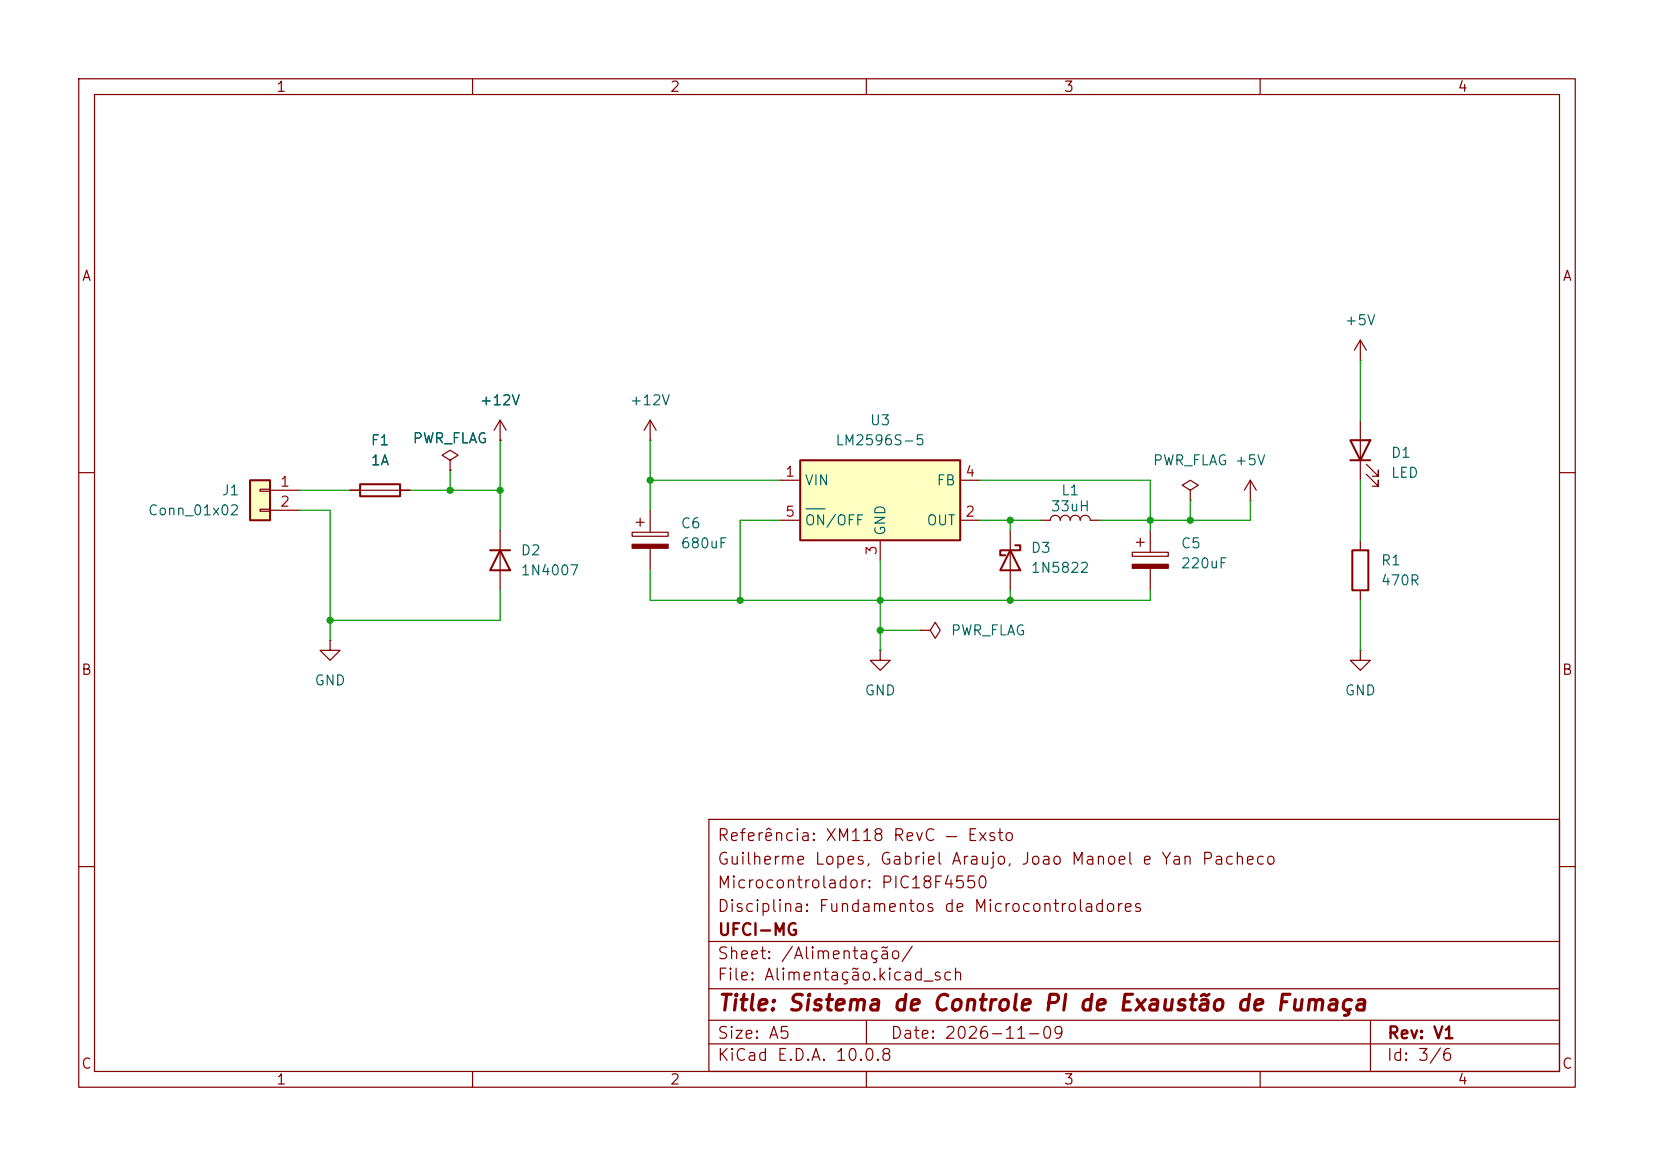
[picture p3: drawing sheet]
(kicad_sch
 (version 20260306)
 (generator "eeschema")
 (generator_version "10.0")
 (paper "A5")
 (title_block
  (title "Sistema de Controle PI de Exaustão de Fumaça")
  (date "2026-11-09")
  (rev "V1")
  (company "UFCI-MG")
  (comment 1 "Disciplina: Fundamentos de Microcontroladores")
  (comment 2 "Microcontrolador: PIC18F4550")
  (comment 3 "Guilherme Lopes, Gabriel Araujo, Joao Manoel e Yan Pacheco")
  (comment 4 "Referência: XM118 RevC — Exsto"))
 (lib_symbols
  (symbol "Connector_Generic:Conn_01x02"
   (pin_names
    (offset 1.016) (hide yes)) (exclude_from_sim no) (in_bom yes) (on_board yes)
   (in_pos_files yes)
   (duplicate_pin_numbers_are_jumpers no)
   (property "Reference" "J" (at 0 2.54 0) (show_name no) (do_not_autoplace no) (effects (font (size 1.27 1.27))))
   (property "Value" "Conn_01x02" (at 0 -5.08 0) (show_name no) (do_not_autoplace no) (effects (font (size 1.27 1.27))))
   (property "Footprint" "" (at 0 0 0) (show_name no) (do_not_autoplace no) (hide yes) (effects (font (size 1.27 1.27))))
   (property "Datasheet" "" (at 0 0 0) (show_name no) (do_not_autoplace no) (hide yes) (effects (font (size 1.27 1.27))))
   (property "Description" "Generic connector, single row, 01x02, script generated (kicad-library-utils/schlib/autogen/connector/)" (at 0 0 0) (show_name no) (do_not_autoplace no) (hide yes) (effects (font (size 1.27 1.27))))
   (symbol "Conn_01x02_1_1"
    (rectangle (start -1.27 1.27) (end 1.27 -3.81) (stroke (width 0.254) (type default)) (fill (type background)))
    (rectangle (start -1.27 0.127) (end 0 -0.127) (stroke (width 0.1524) (type default)) (fill (type none)))
    (rectangle (start -1.27 -2.413) (end 0 -2.667) (stroke (width 0.1524) (type default)) (fill (type none)))
    (pin passive line (at -5.08 0 0) (length 3.81) (name "Pin_1" (effects (font (size 1.27 1.27)))) (number "1" (effects (font (size 1.27 1.27)))))
    (pin passive line (at -5.08 -2.54 0) (length 3.81) (name "Pin_2" (effects (font (size 1.27 1.27)))) (number "2" (effects (font (size 1.27 1.27))))))
   (embedded_fonts no))
  (symbol "Device:C_Polarized"
   (pin_numbers (hide yes))
   (pin_names
    (offset 0.254)) (exclude_from_sim no) (in_bom yes) (on_board yes)
   (in_pos_files yes)
   (duplicate_pin_numbers_are_jumpers no)
   (property "Reference" "C" (at 0.635 2.54 0) (show_name no) (do_not_autoplace no) (effects (font (size 1.27 1.27)) (justify left)))
   (property "Value" "C_Polarized" (at 0.635 -2.54 0) (show_name no) (do_not_autoplace no) (effects (font (size 1.27 1.27)) (justify left)))
   (property "Footprint" "" (at 0.9652 -3.81 0) (show_name no) (do_not_autoplace no) (hide yes) (effects (font (size 1.27 1.27))))
   (property "Datasheet" "" (at 0 0 0) (show_name no) (do_not_autoplace no) (hide yes) (effects (font (size 1.27 1.27))))
   (property "Description" "Polarized capacitor" (at 0 0 0) (show_name no) (do_not_autoplace no) (hide yes) (effects (font (size 1.27 1.27))))
   (symbol "C_Polarized_0_1"
    (rectangle (start -2.286 0.508) (end 2.286 1.016) (stroke (width 0) (type default)) (fill (type none)))
    (polyline (pts (xy -1.778 2.286) (xy -0.762 2.286)) (stroke (width 0) (type default)) (fill (type none)))
    (polyline (pts (xy -1.27 2.794) (xy -1.27 1.778)) (stroke (width 0) (type default)) (fill (type none)))
    (rectangle (start 2.286 -0.508) (end -2.286 -1.016) (stroke (width 0) (type default)) (fill (type outline))))
   (symbol "C_Polarized_1_1"
    (pin passive line (at 0 3.81 270) (length 2.794) (name "" (effects (font (size 1.27 1.27)))) (number "1" (effects (font (size 1.27 1.27)))))
    (pin passive line (at 0 -3.81 90) (length 2.794) (name "" (effects (font (size 1.27 1.27)))) (number "2" (effects (font (size 1.27 1.27))))))
   (embedded_fonts no))
  (symbol "Device:Fuse"
   (pin_numbers (hide yes))
   (pin_names
    (offset 0)) (exclude_from_sim no) (in_bom yes) (on_board yes)
   (in_pos_files yes)
   (duplicate_pin_numbers_are_jumpers no)
   (property "Reference" "F" (at 2.032 0 90) (show_name no) (do_not_autoplace no) (effects (font (size 1.27 1.27))))
   (property "Value" "Fuse" (at -1.905 0 90) (show_name no) (do_not_autoplace no) (effects (font (size 1.27 1.27))))
   (property "Footprint" "" (at -1.778 0 90) (show_name no) (do_not_autoplace no) (hide yes) (effects (font (size 1.27 1.27))))
   (property "Datasheet" "" (at 0 0 0) (show_name no) (do_not_autoplace no) (hide yes) (effects (font (size 1.27 1.27))))
   (property "Description" "Fuse" (at 0 0 0) (show_name no) (do_not_autoplace no) (hide yes) (effects (font (size 1.27 1.27))))
   (symbol "Fuse_0_1"
    (rectangle (start -0.762 -2.54) (end 0.762 2.54) (stroke (width 0.254) (type default)) (fill (type none)))
    (polyline (pts (xy 0 2.54) (xy 0 -2.54)) (stroke (width 0) (type default)) (fill (type none))))
   (symbol "Fuse_1_1"
    (pin passive line (at 0 3.81 270) (length 1.27) (name "" (effects (font (size 1.27 1.27)))) (number "1" (effects (font (size 1.27 1.27)))))
    (pin passive line (at 0 -3.81 90) (length 1.27) (name "" (effects (font (size 1.27 1.27)))) (number "2" (effects (font (size 1.27 1.27))))))
   (embedded_fonts no))
  (symbol "Device:L"
   (pin_numbers (hide yes))
   (pin_names
    (offset 1.016) (hide yes)) (exclude_from_sim no) (in_bom yes) (on_board yes)
   (in_pos_files yes)
   (duplicate_pin_numbers_are_jumpers no)
   (property "Reference" "L" (at -1.27 0 90) (show_name no) (do_not_autoplace no) (effects (font (size 1.27 1.27))))
   (property "Value" "L" (at 1.905 0 90) (show_name no) (do_not_autoplace no) (effects (font (size 1.27 1.27))))
   (property "Footprint" "" (at 0 0 0) (show_name no) (do_not_autoplace no) (hide yes) (effects (font (size 1.27 1.27))))
   (property "Datasheet" "" (at 0 0 0) (show_name no) (do_not_autoplace no) (hide yes) (effects (font (size 1.27 1.27))))
   (property "Description" "Inductor" (at 0 0 0) (show_name no) (do_not_autoplace no) (hide yes) (effects (font (size 1.27 1.27))))
   (symbol "L_0_1"
    (arc (start 0 2.54) (mid 0.6323 1.905) (end 0 1.27) (stroke (width 0) (type default)) (fill (type none)))
    (arc (start 0 1.27) (mid 0.6323 0.635) (end 0 0) (stroke (width 0) (type default)) (fill (type none)))
    (arc (start 0 0) (mid 0.6323 -0.635) (end 0 -1.27) (stroke (width 0) (type default)) (fill (type none)))
    (arc (start 0 -1.27) (mid 0.6323 -1.905) (end 0 -2.54) (stroke (width 0) (type default)) (fill (type none))))
   (symbol "L_1_1"
    (pin passive line (at 0 3.81 270) (length 1.27) (name "1" (effects (font (size 1.27 1.27)))) (number "1" (effects (font (size 1.27 1.27)))))
    (pin passive line (at 0 -3.81 90) (length 1.27) (name "2" (effects (font (size 1.27 1.27)))) (number "2" (effects (font (size 1.27 1.27))))))
   (embedded_fonts no))
  (symbol "Device:LED"
   (pin_numbers (hide yes))
   (pin_names
    (offset 1.016) (hide yes)) (exclude_from_sim no) (in_bom yes) (on_board yes)
   (in_pos_files yes)
   (duplicate_pin_numbers_are_jumpers no)
   (property "Reference" "D" (at 0 2.54 0) (show_name no) (do_not_autoplace no) (effects (font (size 1.27 1.27))))
   (property "Value" "LED" (at 0 -2.54 0) (show_name no) (do_not_autoplace no) (effects (font (size 1.27 1.27))))
   (property "Footprint" "" (at 0 0 0) (show_name no) (do_not_autoplace no) (hide yes) (effects (font (size 1.27 1.27))))
   (property "Datasheet" "" (at 0 0 0) (show_name no) (do_not_autoplace no) (hide yes) (effects (font (size 1.27 1.27))))
   (property "Description" "Light emitting diode" (at 0 0 0) (show_name no) (do_not_autoplace no) (hide yes) (effects (font (size 1.27 1.27))))
   (property "Sim.Pins" "1=K 2=A" (at 0 0 0) (show_name no) (do_not_autoplace no) (hide yes) (effects (font (size 1.27 1.27))))
   (symbol "LED_0_1"
    (polyline (pts (xy -3.048 -0.762) (xy -4.572 -2.286) (xy -3.81 -2.286) (xy -4.572 -2.286) (xy -4.572 -1.524)) (stroke (width 0) (type default)) (fill (type none)))
    (polyline (pts (xy -1.778 -0.762) (xy -3.302 -2.286) (xy -2.54 -2.286) (xy -3.302 -2.286) (xy -3.302 -1.524)) (stroke (width 0) (type default)) (fill (type none)))
    (polyline (pts (xy -1.27 0) (xy 1.27 0)) (stroke (width 0) (type default)) (fill (type none)))
    (polyline (pts (xy -1.27 -1.27) (xy -1.27 1.27)) (stroke (width 0.254) (type default)) (fill (type none)))
    (polyline (pts (xy 1.27 -1.27) (xy 1.27 1.27) (xy -1.27 0) (xy 1.27 -1.27)) (stroke (width 0.254) (type default)) (fill (type none))))
   (symbol "LED_1_1"
    (pin passive line (at -3.81 0 0) (length 2.54) (name "K" (effects (font (size 1.27 1.27)))) (number "1" (effects (font (size 1.27 1.27)))))
    (pin passive line (at 3.81 0 180) (length 2.54) (name "A" (effects (font (size 1.27 1.27)))) (number "2" (effects (font (size 1.27 1.27))))))
   (embedded_fonts no))
  (symbol "Device:R"
   (pin_numbers (hide yes))
   (pin_names
    (offset 0)) (exclude_from_sim no) (in_bom yes) (on_board yes)
   (in_pos_files yes)
   (duplicate_pin_numbers_are_jumpers no)
   (property "Reference" "R" (at 2.032 0 90) (show_name no) (do_not_autoplace no) (effects (font (size 1.27 1.27))))
   (property "Value" "R" (at 0 0 90) (show_name no) (do_not_autoplace no) (effects (font (size 1.27 1.27))))
   (property "Footprint" "" (at -1.778 0 90) (show_name no) (do_not_autoplace no) (hide yes) (effects (font (size 1.27 1.27))))
   (property "Datasheet" "" (at 0 0 0) (show_name no) (do_not_autoplace no) (hide yes) (effects (font (size 1.27 1.27))))
   (property "Description" "Resistor" (at 0 0 0) (show_name no) (do_not_autoplace no) (hide yes) (effects (font (size 1.27 1.27))))
   (symbol "R_0_1"
    (rectangle (start -1.016 -2.54) (end 1.016 2.54) (stroke (width 0.254) (type default)) (fill (type none))))
   (symbol "R_1_1"
    (pin passive line (at 0 3.81 270) (length 1.27) (name "" (effects (font (size 1.27 1.27)))) (number "1" (effects (font (size 1.27 1.27)))))
    (pin passive line (at 0 -3.81 90) (length 1.27) (name "" (effects (font (size 1.27 1.27)))) (number "2" (effects (font (size 1.27 1.27))))))
   (embedded_fonts no))
  (symbol "Diode:1N4007"
   (pin_numbers (hide yes))
   (pin_names (hide yes)) (exclude_from_sim no) (in_bom yes) (on_board yes)
   (in_pos_files yes)
   (duplicate_pin_numbers_are_jumpers no)
   (property "Reference" "D" (at 0 2.54 0) (show_name no) (do_not_autoplace no) (effects (font (size 1.27 1.27))))
   (property "Value" "1N4007" (at 0 -2.54 0) (show_name no) (do_not_autoplace no) (effects (font (size 1.27 1.27))))
   (property "Footprint" "Diode_THT:D_DO-41_SOD81_P10.16mm_Horizontal" (at 0 -4.445 0) (show_name no) (do_not_autoplace no) (hide yes) (effects (font (size 1.27 1.27))))
   (property "Datasheet" "http://www.vishay.com/docs/88503/1n4001.pdf" (at 0 0 0) (show_name no) (do_not_autoplace no) (hide yes) (effects (font (size 1.27 1.27))))
   (property "Description" "1000V 1A General Purpose Rectifier Diode, DO-41" (at 0 0 0) (show_name no) (do_not_autoplace no) (hide yes) (effects (font (size 1.27 1.27))))
   (property "Sim.Device" "D" (at 0 0 0) (show_name no) (do_not_autoplace no) (hide yes) (effects (font (size 1.27 1.27))))
   (property "Sim.Pins" "1=K 2=A" (at 0 0 0) (show_name no) (do_not_autoplace no) (hide yes) (effects (font (size 1.27 1.27))))
   (symbol "1N4007_0_1"
    (polyline (pts (xy -1.27 1.27) (xy -1.27 -1.27)) (stroke (width 0.254) (type default)) (fill (type none)))
    (polyline (pts (xy 1.27 1.27) (xy 1.27 -1.27) (xy -1.27 0) (xy 1.27 1.27)) (stroke (width 0.254) (type default)) (fill (type none)))
    (polyline (pts (xy 1.27 0) (xy -1.27 0)) (stroke (width 0) (type default)) (fill (type none))))
   (symbol "1N4007_1_1"
    (pin passive line (at -3.81 0 0) (length 2.54) (name "K" (effects (font (size 1.27 1.27)))) (number "1" (effects (font (size 1.27 1.27)))))
    (pin passive line (at 3.81 0 180) (length 2.54) (name "A" (effects (font (size 1.27 1.27)))) (number "2" (effects (font (size 1.27 1.27))))))
   (embedded_fonts no))
  (symbol "Diode:1N5822"
   (pin_numbers (hide yes))
   (pin_names
    (offset 1.016) (hide yes)) (exclude_from_sim no) (in_bom yes) (on_board yes)
   (in_pos_files yes)
   (duplicate_pin_numbers_are_jumpers no)
   (property "Reference" "D" (at 0 2.54 0) (show_name no) (do_not_autoplace no) (effects (font (size 1.27 1.27))))
   (property "Value" "1N5822" (at 0 -2.54 0) (show_name no) (do_not_autoplace no) (effects (font (size 1.27 1.27))))
   (property "Footprint" "Diode_THT:D_DO-201AD_P15.24mm_Horizontal" (at 0 -4.445 0) (show_name no) (do_not_autoplace no) (hide yes) (effects (font (size 1.27 1.27))))
   (property "Datasheet" "http://www.vishay.com/docs/88526/1n5820.pdf" (at 0 0 0) (show_name no) (do_not_autoplace no) (hide yes) (effects (font (size 1.27 1.27))))
   (property "Description" "40V 3A Schottky Barrier Rectifier Diode, DO-201AD" (at 0 0 0) (show_name no) (do_not_autoplace no) (hide yes) (effects (font (size 1.27 1.27))))
   (symbol "1N5822_0_1"
    (polyline (pts (xy -1.905 0.635) (xy -1.905 1.27) (xy -1.27 1.27) (xy -1.27 -1.27) (xy -0.635 -1.27) (xy -0.635 -0.635)) (stroke (width 0.254) (type default)) (fill (type none)))
    (polyline (pts (xy 1.27 1.27) (xy 1.27 -1.27) (xy -1.27 0) (xy 1.27 1.27)) (stroke (width 0.254) (type default)) (fill (type none)))
    (polyline (pts (xy 1.27 0) (xy -1.27 0)) (stroke (width 0) (type default)) (fill (type none))))
   (symbol "1N5822_1_1"
    (pin passive line (at -3.81 0 0) (length 2.54) (name "K" (effects (font (size 1.27 1.27)))) (number "1" (effects (font (size 1.27 1.27)))))
    (pin passive line (at 3.81 0 180) (length 2.54) (name "A" (effects (font (size 1.27 1.27)))) (number "2" (effects (font (size 1.27 1.27))))))
   (embedded_fonts no))
  (symbol "Regulator_Switching:LM2596S-5" (exclude_from_sim no) (in_bom yes) (on_board yes)
   (in_pos_files yes)
   (duplicate_pin_numbers_are_jumpers no)
   (property "Reference" "U" (at -10.16 6.35 0) (show_name no) (do_not_autoplace no) (effects (font (size 1.27 1.27)) (justify left)))
   (property "Value" "LM2596S-5" (at 0 6.35 0) (show_name no) (do_not_autoplace no) (effects (font (size 1.27 1.27)) (justify left)))
   (property "Footprint" "Package_TO_SOT_SMD:TO-263-5_TabPin3" (at 1.27 -6.35 0) (show_name no) (do_not_autoplace no) (hide yes) (effects (font (size 1.27 1.27)
    (italic yes)) (justify left)))
   (property "Datasheet" "http://www.ti.com/lit/ds/symlink/lm2596.pdf" (at 0 0 0) (show_name no) (do_not_autoplace no) (hide yes) (effects (font (size 1.27 1.27))))
   (property "Description" "5V 3A Step-Down Voltage Regulator, TO-263" (at 0 0 0) (show_name no) (do_not_autoplace no) (hide yes) (effects (font (size 1.27 1.27))))
   (symbol "LM2596S-5_0_1"
    (rectangle (start -10.16 5.08) (end 10.16 -5.08) (stroke (width 0.254) (type default)) (fill (type background))))
   (symbol "LM2596S-5_1_1"
    (pin power_in line (at -12.7 2.54 0) (length 2.54) (name "VIN" (effects (font (size 1.27 1.27)))) (number "1" (effects (font (size 1.27 1.27)))))
    (pin output line (at 12.7 -2.54 180) (length 2.54) (name "OUT" (effects (font (size 1.27 1.27)))) (number "2" (effects (font (size 1.27 1.27)))))
    (pin power_in line (at 0 -7.62 90) (length 2.54) (name "GND" (effects (font (size 1.27 1.27)))) (number "3" (effects (font (size 1.27 1.27)))))
    (pin input line (at 12.7 2.54 180) (length 2.54) (name "FB" (effects (font (size 1.27 1.27)))) (number "4" (effects (font (size 1.27 1.27)))))
    (pin input line (at -12.7 -2.54 0) (length 2.54) (name "~{ON}/OFF" (effects (font (size 1.27 1.27)))) (number "5" (effects (font (size 1.27 1.27))))))
   (embedded_fonts no))
  (symbol "power:+12V"
   (power global)
   (pin_numbers (hide yes))
   (pin_names
    (offset 0) (hide yes)) (exclude_from_sim no) (in_bom yes) (on_board yes)
   (in_pos_files yes)
   (duplicate_pin_numbers_are_jumpers no)
   (property "Reference" "#PWR" (at 0 -3.81 0) (show_name no) (do_not_autoplace no) (hide yes) (effects (font (size 1.27 1.27))))
   (property "Value" "+12V" (at 0 3.556 0) (show_name no) (do_not_autoplace no) (effects (font (size 1.27 1.27))))
   (property "Footprint" "" (at 0 0 0) (show_name no) (do_not_autoplace no) (hide yes) (effects (font (size 1.27 1.27))))
   (property "Datasheet" "" (at 0 0 0) (show_name no) (do_not_autoplace no) (hide yes) (effects (font (size 1.27 1.27))))
   (property "Description" "Power symbol creates a global label with name \"+12V\"" (at 0 0 0) (show_name no) (do_not_autoplace no) (hide yes) (effects (font (size 1.27 1.27))))
   (symbol "+12V_0_1"
    (polyline (pts (xy -0.762 1.27) (xy 0 2.54)) (stroke (width 0) (type default)) (fill (type none)))
    (polyline (pts (xy 0 2.54) (xy 0.762 1.27)) (stroke (width 0) (type default)) (fill (type none)))
    (polyline (pts (xy 0 0) (xy 0 2.54)) (stroke (width 0) (type default)) (fill (type none))))
   (symbol "+12V_1_1"
    (pin power_in line (at 0 0 90) (length 0) (name "" (effects (font (size 1.27 1.27)))) (number "1" (effects (font (size 1.27 1.27))))))
   (embedded_fonts no))
  (symbol "power:+5V"
   (power global)
   (pin_numbers (hide yes))
   (pin_names
    (offset 0) (hide yes)) (exclude_from_sim no) (in_bom yes) (on_board yes)
   (in_pos_files yes)
   (duplicate_pin_numbers_are_jumpers no)
   (property "Reference" "#PWR" (at 0 -3.81 0) (show_name no) (do_not_autoplace no) (hide yes) (effects (font (size 1.27 1.27))))
   (property "Value" "+5V" (at 0 3.556 0) (show_name no) (do_not_autoplace no) (effects (font (size 1.27 1.27))))
   (property "Footprint" "" (at 0 0 0) (show_name no) (do_not_autoplace no) (hide yes) (effects (font (size 1.27 1.27))))
   (property "Datasheet" "" (at 0 0 0) (show_name no) (do_not_autoplace no) (hide yes) (effects (font (size 1.27 1.27))))
   (property "Description" "Power symbol creates a global label with name \"+5V\"" (at 0 0 0) (show_name no) (do_not_autoplace no) (hide yes) (effects (font (size 1.27 1.27))))
   (symbol "+5V_0_1"
    (polyline (pts (xy -0.762 1.27) (xy 0 2.54)) (stroke (width 0) (type default)) (fill (type none)))
    (polyline (pts (xy 0 2.54) (xy 0.762 1.27)) (stroke (width 0) (type default)) (fill (type none)))
    (polyline (pts (xy 0 0) (xy 0 2.54)) (stroke (width 0) (type default)) (fill (type none))))
   (symbol "+5V_1_1"
    (pin power_in line (at 0 0 90) (length 0) (name "" (effects (font (size 1.27 1.27)))) (number "1" (effects (font (size 1.27 1.27))))))
   (embedded_fonts no))
  (symbol "power:GND"
   (power global)
   (pin_numbers (hide yes))
   (pin_names
    (offset 0) (hide yes)) (exclude_from_sim no) (in_bom yes) (on_board yes)
   (in_pos_files yes)
   (duplicate_pin_numbers_are_jumpers no)
   (property "Reference" "#PWR" (at 0 -6.35 0) (show_name no) (do_not_autoplace no) (hide yes) (effects (font (size 1.27 1.27))))
   (property "Value" "GND" (at 0 -3.81 0) (show_name no) (do_not_autoplace no) (effects (font (size 1.27 1.27))))
   (property "Footprint" "" (at 0 0 0) (show_name no) (do_not_autoplace no) (hide yes) (effects (font (size 1.27 1.27))))
   (property "Datasheet" "" (at 0 0 0) (show_name no) (do_not_autoplace no) (hide yes) (effects (font (size 1.27 1.27))))
   (property "Description" "Power symbol creates a global label with name \"GND\" , ground" (at 0 0 0) (show_name no) (do_not_autoplace no) (hide yes) (effects (font (size 1.27 1.27))))
   (symbol "GND_0_1"
    (polyline (pts (xy 0 0) (xy 0 -1.27) (xy 1.27 -1.27) (xy 0 -2.54) (xy -1.27 -1.27) (xy 0 -1.27)) (stroke (width 0) (type default)) (fill (type none))))
   (symbol "GND_1_1"
    (pin power_in line (at 0 0 270) (length 0) (name "" (effects (font (size 1.27 1.27)))) (number "1" (effects (font (size 1.27 1.27))))))
   (embedded_fonts no))
  (symbol "power:PWR_FLAG"
   (power global)
   (pin_numbers (hide yes))
   (pin_names
    (offset 0) (hide yes)) (exclude_from_sim no) (in_bom yes) (on_board yes)
   (in_pos_files yes)
   (duplicate_pin_numbers_are_jumpers no)
   (property "Reference" "#FLG" (at 0 1.905 0) (show_name no) (do_not_autoplace no) (hide yes) (effects (font (size 1.27 1.27))))
   (property "Value" "PWR_FLAG" (at 0 3.81 0) (show_name no) (do_not_autoplace no) (effects (font (size 1.27 1.27))))
   (property "Footprint" "" (at 0 0 0) (show_name no) (do_not_autoplace no) (hide yes) (effects (font (size 1.27 1.27))))
   (property "Datasheet" "" (at 0 0 0) (show_name no) (do_not_autoplace no) (hide yes) (effects (font (size 1.27 1.27))))
   (property "Description" "Special symbol for telling ERC where power comes from" (at 0 0 0) (show_name no) (do_not_autoplace no) (hide yes) (effects (font (size 1.27 1.27))))
   (symbol "PWR_FLAG_0_0"
    (pin power_out line (at 0 0 90) (length 0) (name "" (effects (font (size 1.27 1.27)))) (number "1" (effects (font (size 1.27 1.27))))))
   (symbol "PWR_FLAG_0_1"
    (polyline (pts (xy 0 0) (xy 0 1.27) (xy -1.016 1.905) (xy 0 2.54) (xy 1.016 1.905) (xy 0 1.27)) (stroke (width 0) (type default)) (fill (type none))))
   (embedded_fonts no)))
 (junction
  (at 146.05 66.04)
  (diameter 0)
  (color 0 0 0 0))
 (junction
  (at 111.76 80.01)
  (diameter 0)
  (color 0 0 0 0))
 (junction
  (at 111.76 76.2)
  (diameter 0)
  (color 0 0 0 0))
 (junction
  (at 82.55 60.96)
  (diameter 0)
  (color 0 0 0 0))
 (junction
  (at 41.91 78.74)
  (diameter 0)
  (color 0 0 0 0))
 (junction
  (at 63.5 62.23)
  (diameter 0)
  (color 0 0 0 0))
 (junction
  (at 151.13 66.04)
  (diameter 0)
  (color 0 0 0 0))
 (junction
  (at 128.27 76.2)
  (diameter 0)
  (color 0 0 0 0))
 (junction
  (at 93.98 76.2)
  (diameter 0)
  (color 0 0 0 0))
 (junction
  (at 128.27 66.04)
  (diameter 0)
  (color 0 0 0 0))
 (junction
  (at 57.15 62.23)
  (diameter 0)
  (color 0 0 0 0))
 (wire
  (pts (xy 158.75 63.5) (xy 158.75 66.04))
  (stroke (width 0) (type default)))
 (wire
  (pts (xy 93.98 66.04) (xy 99.06 66.04))
  (stroke (width 0) (type default)))
 (wire
  (pts (xy 63.5 62.23) (xy 57.15 62.23))
  (stroke (width 0) (type default)))
 (wire
  (pts (xy 38.1 64.77) (xy 41.91 64.77))
  (stroke (width 0) (type default)))
 (wire
  (pts (xy 151.13 63.5) (xy 151.13 66.04))
  (stroke (width 0) (type default)))
 (wire
  (pts (xy 63.5 55.88) (xy 63.5 62.23))
  (stroke (width 0) (type default)))
 (wire
  (pts (xy 146.05 60.96) (xy 146.05 66.04))
  (stroke (width 0) (type default)))
 (wire
  (pts (xy 57.15 59.69) (xy 57.15 62.23))
  (stroke (width 0) (type default)))
 (wire
  (pts (xy 82.55 60.96) (xy 82.55 64.77))
  (stroke (width 0) (type default)))
 (wire
  (pts (xy 124.46 60.96) (xy 146.05 60.96))
  (stroke (width 0) (type default)))
 (wire
  (pts (xy 172.72 76.2) (xy 172.72 82.55))
  (stroke (width 0) (type default)))
 (wire
  (pts (xy 38.1 62.23) (xy 44.45 62.23))
  (stroke (width 0) (type default)))
 (wire
  (pts (xy 111.76 76.2) (xy 128.27 76.2))
  (stroke (width 0) (type default)))
 (wire
  (pts (xy 63.5 62.23) (xy 63.5 67.31))
  (stroke (width 0) (type default)))
 (wire
  (pts (xy 128.27 76.2) (xy 146.05 76.2))
  (stroke (width 0) (type default)))
 (wire
  (pts (xy 151.13 66.04) (xy 158.75 66.04))
  (stroke (width 0) (type default)))
 (wire
  (pts (xy 172.72 60.96) (xy 172.72 68.58))
  (stroke (width 0) (type default)))
 (wire
  (pts (xy 172.72 45.72) (xy 172.72 53.34))
  (stroke (width 0) (type default)))
 (wire
  (pts (xy 41.91 64.77) (xy 41.91 78.74))
  (stroke (width 0) (type default)))
 (wire
  (pts (xy 93.98 76.2) (xy 82.55 76.2))
  (stroke (width 0) (type default)))
 (wire
  (pts (xy 146.05 66.04) (xy 151.13 66.04))
  (stroke (width 0) (type default)))
 (wire
  (pts (xy 41.91 78.74) (xy 63.5 78.74))
  (stroke (width 0) (type default)))
 (wire
  (pts (xy 63.5 74.93) (xy 63.5 78.74))
  (stroke (width 0) (type default)))
 (wire
  (pts (xy 111.76 80.01) (xy 116.84 80.01))
  (stroke (width 0) (type default)))
 (wire
  (pts (xy 82.55 55.88) (xy 82.55 60.96))
  (stroke (width 0) (type default)))
 (wire
  (pts (xy 41.91 78.74) (xy 41.91 81.28))
  (stroke (width 0) (type default)))
 (wire
  (pts (xy 82.55 72.39) (xy 82.55 76.2))
  (stroke (width 0) (type default)))
 (wire
  (pts (xy 111.76 71.12) (xy 111.76 80.01))
  (stroke (width 0) (type default)))
 (wire
  (pts (xy 128.27 74.93) (xy 128.27 76.2))
  (stroke (width 0) (type default)))
 (wire
  (pts (xy 99.06 60.96) (xy 82.55 60.96))
  (stroke (width 0) (type default)))
 (wire
  (pts (xy 139.7 66.04) (xy 146.05 66.04))
  (stroke (width 0) (type default)))
 (wire
  (pts (xy 111.76 76.2) (xy 93.98 76.2))
  (stroke (width 0) (type default)))
 (wire
  (pts (xy 146.05 66.04) (xy 146.05 67.31))
  (stroke (width 0) (type default)))
 (wire
  (pts (xy 93.98 76.2) (xy 93.98 66.04))
  (stroke (width 0) (type default)))
 (wire
  (pts (xy 128.27 66.04) (xy 128.27 67.31))
  (stroke (width 0) (type default)))
 (wire
  (pts (xy 132.08 66.04) (xy 128.27 66.04))
  (stroke (width 0) (type default)))
 (wire
  (pts (xy 111.76 80.01) (xy 111.76 82.55))
  (stroke (width 0) (type default)))
 (wire
  (pts (xy 57.15 62.23) (xy 52.07 62.23))
  (stroke (width 0) (type default)))
 (wire
  (pts (xy 128.27 66.04) (xy 124.46 66.04))
  (stroke (width 0) (type default)))
 (wire
  (pts (xy 146.05 76.2) (xy 146.05 74.93))
  (stroke (width 0) (type default)))
 (symbol
  (lib_id "Connector_Generic:Conn_01x02")
  (at 33.02 62.23 0)
  (mirror y)
  (unit 1)
  (body_style 1)
  (exclude_from_sim no)
  (in_bom yes)
  (on_board yes)
  (in_pos_files yes)
  (dnp no)
  (property "Reference" "J1" (at 30.48 62.2299 0) (show_name no) (do_not_autoplace no) (effects (font (size 1.27 1.27)) (justify left)))
  (property "Value" "Conn_01x02" (at 30.48 64.7699 0) (show_name no) (do_not_autoplace no) (effects (font (size 1.27 1.27)) (justify left)))
  (property "Footprint" "" (at 33.02 62.23 0) (hide yes) (show_name no) (do_not_autoplace no) (effects (font (size 1.27 1.27))))
  (property "Datasheet" "" (at 33.02 62.23 0) (hide yes) (show_name no) (do_not_autoplace no) (effects (font (size 1.27 1.27))))
  (property "Description" "Generic connector, single row, 01x02, script generated (kicad-library-utils/schlib/autogen/connector/)" (at 33.02 62.23 0) (hide yes) (show_name no) (do_not_autoplace no) (effects (font (size 1.27 1.27))))
  (pin "2")
  (pin "1"))
 (symbol
  (lib_id "Device:R")
  (at 172.72 72.39 0)
  (unit 1)
  (body_style 1)
  (exclude_from_sim no)
  (in_bom yes)
  (on_board yes)
  (in_pos_files yes)
  (dnp no)
  (fields_autoplaced yes)
  (property "Reference" "R1" (at 175.26 71.1199 0) (show_name no) (do_not_autoplace no) (effects (font (size 1.27 1.27)) (justify left)))
  (property "Value" "470R" (at 175.26 73.6599 0) (show_name no) (do_not_autoplace no) (effects (font (size 1.27 1.27)) (justify left)))
  (property "Footprint" "" (at 170.942 72.39 90) (hide yes) (show_name no) (do_not_autoplace no) (effects (font (size 1.27 1.27))))
  (property "Datasheet" "" (at 172.72 72.39 0) (hide yes) (show_name no) (do_not_autoplace no) (effects (font (size 1.27 1.27))))
  (property "Description" "Resistor" (at 172.72 72.39 0) (hide yes) (show_name no) (do_not_autoplace no) (effects (font (size 1.27 1.27))))
  (pin "2")
  (pin "1"))
 (symbol
  (lib_id "Diode:1N5822")
  (at 128.27 71.12 270)
  (unit 1)
  (body_style 1)
  (exclude_from_sim no)
  (in_bom yes)
  (on_board yes)
  (in_pos_files yes)
  (dnp no)
  (fields_autoplaced yes)
  (property "Reference" "D3" (at 130.81 69.5324 90) (show_name no) (do_not_autoplace no) (effects (font (size 1.27 1.27)) (justify left)))
  (property "Value" "1N5822" (at 130.81 72.0724 90) (show_name no) (do_not_autoplace no) (effects (font (size 1.27 1.27)) (justify left)))
  (property "Footprint" "Diode_THT:D_DO-201AD_P15.24mm_Horizontal" (at 123.825 71.12 0) (hide yes) (show_name no) (do_not_autoplace no) (effects (font (size 1.27 1.27))))
  (property "Datasheet" "http://www.vishay.com/docs/88526/1n5820.pdf" (at 128.27 71.12 0) (hide yes) (show_name no) (do_not_autoplace no) (effects (font (size 1.27 1.27))))
  (property "Description" "40V 3A Schottky Barrier Rectifier Diode, DO-201AD" (at 128.27 71.12 0) (hide yes) (show_name no) (do_not_autoplace no) (effects (font (size 1.27 1.27))))
  (pin "1")
  (pin "2"))
 (symbol
  (lib_id "Device:C_Polarized")
  (at 82.55 68.58 0)
  (unit 1)
  (body_style 1)
  (exclude_from_sim no)
  (in_bom yes)
  (on_board yes)
  (in_pos_files yes)
  (dnp no)
  (fields_autoplaced yes)
  (property "Reference" "C6" (at 86.36 66.4209 0) (show_name no) (do_not_autoplace no) (effects (font (size 1.27 1.27)) (justify left)))
  (property "Value" "680uF" (at 86.36 68.9609 0) (show_name no) (do_not_autoplace no) (effects (font (size 1.27 1.27)) (justify left)))
  (property "Footprint" "" (at 83.5152 72.39 0) (hide yes) (show_name no) (do_not_autoplace no) (effects (font (size 1.27 1.27))))
  (property "Datasheet" "" (at 82.55 68.58 0) (hide yes) (show_name no) (do_not_autoplace no) (effects (font (size 1.27 1.27))))
  (property "Description" "Polarized capacitor" (at 82.55 68.58 0) (hide yes) (show_name no) (do_not_autoplace no) (effects (font (size 1.27 1.27))))
  (pin "2")
  (pin "1"))
 (symbol
  (lib_id "power:+12V")
  (at 82.55 55.88 0)
  (unit 1)
  (body_style 1)
  (exclude_from_sim no)
  (in_bom yes)
  (on_board yes)
  (in_pos_files yes)
  (dnp no)
  (fields_autoplaced yes)
  (property "Reference" "#PWR016" (at 82.55 59.69 0) (hide yes) (show_name no) (do_not_autoplace no) (effects (font (size 1.27 1.27))))
  (property "Value" "+12V" (at 82.55 50.8 0) (show_name no) (do_not_autoplace no) (effects (font (size 1.27 1.27))))
  (property "Footprint" "" (at 82.55 55.88 0) (hide yes) (show_name no) (do_not_autoplace no) (effects (font (size 1.27 1.27))))
  (property "Datasheet" "" (at 82.55 55.88 0) (hide yes) (show_name no) (do_not_autoplace no) (effects (font (size 1.27 1.27))))
  (property "Description" "Power symbol creates a global label with name \"+12V\"" (at 82.55 55.88 0) (hide yes) (show_name no) (do_not_autoplace no) (effects (font (size 1.27 1.27))))
  (pin "1"))
 (symbol
  (lib_id "Regulator_Switching:LM2596S-5")
  (at 111.76 63.5 0)
  (unit 1)
  (body_style 1)
  (exclude_from_sim no)
  (in_bom yes)
  (on_board yes)
  (in_pos_files yes)
  (dnp no)
  (fields_autoplaced yes)
  (property "Reference" "U3" (at 111.76 53.34 0) (show_name no) (do_not_autoplace no) (effects (font (size 1.27 1.27))))
  (property "Value" "LM2596S-5" (at 111.76 55.88 0) (show_name no) (do_not_autoplace no) (effects (font (size 1.27 1.27))))
  (property "Footprint" "Package_TO_SOT_SMD:TO-263-5_TabPin3" (at 113.03 69.85 0) (hide yes) (show_name no) (do_not_autoplace no) (effects (font (size 1.27 1.27)
    (italic yes)) (justify left)))
  (property "Datasheet" "http://www.ti.com/lit/ds/symlink/lm2596.pdf" (at 111.76 63.5 0) (hide yes) (show_name no) (do_not_autoplace no) (effects (font (size 1.27 1.27))))
  (property "Description" "5V 3A Step-Down Voltage Regulator, TO-263" (at 111.76 63.5 0) (hide yes) (show_name no) (do_not_autoplace no) (effects (font (size 1.27 1.27))))
  (pin "4")
  (pin "2")
  (pin "3")
  (pin "5")
  (pin "1"))
 (symbol
  (lib_id "Device:Fuse")
  (at 48.26 62.23 270)
  (unit 1)
  (body_style 1)
  (exclude_from_sim no)
  (in_bom yes)
  (on_board yes)
  (in_pos_files yes)
  (dnp no)
  (fields_autoplaced yes)
  (property "Reference" "F1" (at 48.26 55.88 90) (show_name no) (do_not_autoplace no) (effects (font (size 1.27 1.27))))
  (property "Value" "1A" (at 48.26 58.42 90) (show_name no) (do_not_autoplace no) (effects (font (size 1.27 1.27))))
  (property "Footprint" "" (at 48.26 60.452 90) (hide yes) (show_name no) (do_not_autoplace no) (effects (font (size 1.27 1.27))))
  (property "Datasheet" "" (at 48.26 62.23 0) (hide yes) (show_name no) (do_not_autoplace no) (effects (font (size 1.27 1.27))))
  (property "Description" "Fuse" (at 48.26 62.23 0) (hide yes) (show_name no) (do_not_autoplace no) (effects (font (size 1.27 1.27))))
  (pin "1")
  (pin "2"))
 (symbol
  (lib_id "Device:LED")
  (at 172.72 57.15 90)
  (unit 1)
  (body_style 1)
  (exclude_from_sim no)
  (in_bom yes)
  (on_board yes)
  (in_pos_files yes)
  (dnp no)
  (fields_autoplaced yes)
  (property "Reference" "D1" (at 176.53 57.4674 90) (show_name no) (do_not_autoplace no) (effects (font (size 1.27 1.27)) (justify right)))
  (property "Value" "LED" (at 176.53 60.0074 90) (show_name no) (do_not_autoplace no) (effects (font (size 1.27 1.27)) (justify right)))
  (property "Footprint" "" (at 172.72 57.15 0) (hide yes) (show_name no) (do_not_autoplace no) (effects (font (size 1.27 1.27))))
  (property "Datasheet" "" (at 172.72 57.15 0) (hide yes) (show_name no) (do_not_autoplace no) (effects (font (size 1.27 1.27))))
  (property "Description" "Light emitting diode" (at 172.72 57.15 0) (hide yes) (show_name no) (do_not_autoplace no) (effects (font (size 1.27 1.27))))
  (property "Sim.Pins" "1=K 2=A" (at 172.72 57.15 0) (hide yes) (show_name no) (do_not_autoplace no) (effects (font (size 1.27 1.27))))
  (pin "2")
  (pin "1"))
 (symbol
  (lib_id "power:+5V")
  (at 172.72 45.72 0)
  (unit 1)
  (body_style 1)
  (exclude_from_sim no)
  (in_bom yes)
  (on_board yes)
  (in_pos_files yes)
  (dnp no)
  (fields_autoplaced yes)
  (property "Reference" "#PWR07" (at 172.72 49.53 0) (hide yes) (show_name no) (do_not_autoplace no) (effects (font (size 1.27 1.27))))
  (property "Value" "+5V" (at 172.72 40.64 0) (show_name no) (do_not_autoplace no) (effects (font (size 1.27 1.27))))
  (property "Footprint" "" (at 172.72 45.72 0) (hide yes) (show_name no) (do_not_autoplace no) (effects (font (size 1.27 1.27))))
  (property "Datasheet" "" (at 172.72 45.72 0) (hide yes) (show_name no) (do_not_autoplace no) (effects (font (size 1.27 1.27))))
  (property "Description" "Power symbol creates a global label with name \"+5V\"" (at 172.72 45.72 0) (hide yes) (show_name no) (do_not_autoplace no) (effects (font (size 1.27 1.27))))
  (pin "1"))
 (symbol
  (lib_id "power:GND")
  (at 111.76 82.55 0)
  (unit 1)
  (body_style 1)
  (exclude_from_sim no)
  (in_bom yes)
  (on_board yes)
  (in_pos_files yes)
  (dnp no)
  (fields_autoplaced yes)
  (property "Reference" "#PWR017" (at 111.76 88.9 0) (hide yes) (show_name no) (do_not_autoplace no) (effects (font (size 1.27 1.27))))
  (property "Value" "GND" (at 111.76 87.63 0) (show_name no) (do_not_autoplace no) (effects (font (size 1.27 1.27))))
  (property "Footprint" "" (at 111.76 82.55 0) (hide yes) (show_name no) (do_not_autoplace no) (effects (font (size 1.27 1.27))))
  (property "Datasheet" "" (at 111.76 82.55 0) (hide yes) (show_name no) (do_not_autoplace no) (effects (font (size 1.27 1.27))))
  (property "Description" "Power symbol creates a global label with name \"GND\" , ground" (at 111.76 82.55 0) (hide yes) (show_name no) (do_not_autoplace no) (effects (font (size 1.27 1.27))))
  (pin "1"))
 (symbol
  (lib_id "Device:C_Polarized")
  (at 146.05 71.12 0)
  (unit 1)
  (body_style 1)
  (exclude_from_sim no)
  (in_bom yes)
  (on_board yes)
  (in_pos_files yes)
  (dnp no)
  (fields_autoplaced yes)
  (property "Reference" "C5" (at 149.86 68.9609 0) (show_name no) (do_not_autoplace no) (effects (font (size 1.27 1.27)) (justify left)))
  (property "Value" "220uF" (at 149.86 71.5009 0) (show_name no) (do_not_autoplace no) (effects (font (size 1.27 1.27)) (justify left)))
  (property "Footprint" "" (at 147.0152 74.93 0) (hide yes) (show_name no) (do_not_autoplace no) (effects (font (size 1.27 1.27))))
  (property "Datasheet" "" (at 146.05 71.12 0) (hide yes) (show_name no) (do_not_autoplace no) (effects (font (size 1.27 1.27))))
  (property "Description" "Polarized capacitor" (at 146.05 71.12 0) (hide yes) (show_name no) (do_not_autoplace no) (effects (font (size 1.27 1.27))))
  (pin "2")
  (pin "1"))
 (symbol
  (lib_id "power:GND")
  (at 172.72 82.55 0)
  (unit 1)
  (body_style 1)
  (exclude_from_sim no)
  (in_bom yes)
  (on_board yes)
  (in_pos_files yes)
  (dnp no)
  (fields_autoplaced yes)
  (property "Reference" "#PWR08" (at 172.72 88.9 0) (hide yes) (show_name no) (do_not_autoplace no) (effects (font (size 1.27 1.27))))
  (property "Value" "GND" (at 172.72 87.63 0) (show_name no) (do_not_autoplace no) (effects (font (size 1.27 1.27))))
  (property "Footprint" "" (at 172.72 82.55 0) (hide yes) (show_name no) (do_not_autoplace no) (effects (font (size 1.27 1.27))))
  (property "Datasheet" "" (at 172.72 82.55 0) (hide yes) (show_name no) (do_not_autoplace no) (effects (font (size 1.27 1.27))))
  (property "Description" "Power symbol creates a global label with name \"GND\" , ground" (at 172.72 82.55 0) (hide yes) (show_name no) (do_not_autoplace no) (effects (font (size 1.27 1.27))))
  (pin "1"))
 (symbol
  (lib_id "Diode:1N4007")
  (at 63.5 71.12 270)
  (unit 1)
  (body_style 1)
  (exclude_from_sim no)
  (in_bom yes)
  (on_board yes)
  (in_pos_files yes)
  (dnp no)
  (property "Reference" "D2" (at 66.04 69.8499 90) (show_name no) (do_not_autoplace no) (effects (font (size 1.27 1.27)) (justify left)))
  (property "Value" "1N4007" (at 66.04 72.3899 90) (show_name no) (do_not_autoplace no) (effects (font (size 1.27 1.27)) (justify left)))
  (property "Footprint" "Diode_THT:D_DO-41_SOD81_P10.16mm_Horizontal" (at 59.055 71.12 0) (hide yes) (show_name no) (do_not_autoplace no) (effects (font (size 1.27 1.27))))
  (property "Datasheet" "http://www.vishay.com/docs/88503/1n4001.pdf" (at 63.5 71.12 0) (hide yes) (show_name no) (do_not_autoplace no) (effects (font (size 1.27 1.27))))
  (property "Description" "1000V 1A General Purpose Rectifier Diode, DO-41" (at 63.5 71.12 0) (hide yes) (show_name no) (do_not_autoplace no) (effects (font (size 1.27 1.27))))
  (property "Sim.Device" "D" (at 63.5 71.12 0) (hide yes) (show_name no) (do_not_autoplace no) (effects (font (size 1.27 1.27))))
  (property "Sim.Pins" "1=K 2=A" (at 63.5 71.12 0) (hide yes) (show_name no) (do_not_autoplace no) (effects (font (size 1.27 1.27))))
  (pin "1")
  (pin "2"))
 (symbol
  (lib_id "power:+12V")
  (at 63.5 55.88 0)
  (unit 1)
  (body_style 1)
  (exclude_from_sim no)
  (in_bom yes)
  (on_board yes)
  (in_pos_files yes)
  (dnp no)
  (fields_autoplaced yes)
  (property "Reference" "#PWR013" (at 63.5 59.69 0) (hide yes) (show_name no) (do_not_autoplace no) (effects (font (size 1.27 1.27))))
  (property "Value" "+12V" (at 63.5 50.8 0) (show_name no) (do_not_autoplace no) (effects (font (size 1.27 1.27))))
  (property "Footprint" "" (at 63.5 55.88 0) (hide yes) (show_name no) (do_not_autoplace no) (effects (font (size 1.27 1.27))))
  (property "Datasheet" "" (at 63.5 55.88 0) (hide yes) (show_name no) (do_not_autoplace no) (effects (font (size 1.27 1.27))))
  (property "Description" "Power symbol creates a global label with name \"+12V\"" (at 63.5 55.88 0) (hide yes) (show_name no) (do_not_autoplace no) (effects (font (size 1.27 1.27))))
  (pin "1"))
 (symbol
  (lib_id "power:GND")
  (at 41.91 81.28 0)
  (unit 1)
  (body_style 1)
  (exclude_from_sim no)
  (in_bom yes)
  (on_board yes)
  (in_pos_files yes)
  (dnp no)
  (fields_autoplaced yes)
  (property "Reference" "#PWR014" (at 41.91 87.63 0) (hide yes) (show_name no) (do_not_autoplace no) (effects (font (size 1.27 1.27))))
  (property "Value" "GND" (at 41.91 86.36 0) (show_name no) (do_not_autoplace no) (effects (font (size 1.27 1.27))))
  (property "Footprint" "" (at 41.91 81.28 0) (hide yes) (show_name no) (do_not_autoplace no) (effects (font (size 1.27 1.27))))
  (property "Datasheet" "" (at 41.91 81.28 0) (hide yes) (show_name no) (do_not_autoplace no) (effects (font (size 1.27 1.27))))
  (property "Description" "Power symbol creates a global label with name \"GND\" , ground" (at 41.91 81.28 0) (hide yes) (show_name no) (do_not_autoplace no) (effects (font (size 1.27 1.27))))
  (pin "1"))
 (symbol
  (lib_id "power:+5V")
  (at 158.75 63.5 0)
  (unit 1)
  (body_style 1)
  (exclude_from_sim no)
  (in_bom yes)
  (on_board yes)
  (in_pos_files yes)
  (dnp no)
  (fields_autoplaced yes)
  (property "Reference" "#PWR015" (at 158.75 67.31 0) (hide yes) (show_name no) (do_not_autoplace no) (effects (font (size 1.27 1.27))))
  (property "Value" "+5V" (at 158.75 58.42 0) (show_name no) (do_not_autoplace no) (effects (font (size 1.27 1.27))))
  (property "Footprint" "" (at 158.75 63.5 0) (hide yes) (show_name no) (do_not_autoplace no) (effects (font (size 1.27 1.27))))
  (property "Datasheet" "" (at 158.75 63.5 0) (hide yes) (show_name no) (do_not_autoplace no) (effects (font (size 1.27 1.27))))
  (property "Description" "Power symbol creates a global label with name \"+5V\"" (at 158.75 63.5 0) (hide yes) (show_name no) (do_not_autoplace no) (effects (font (size 1.27 1.27))))
  (pin "1"))
 (symbol
  (lib_id "power:PWR_FLAG")
  (at 57.15 59.69 0)
  (unit 1)
  (body_style 1)
  (exclude_from_sim no)
  (in_bom yes)
  (on_board yes)
  (in_pos_files yes)
  (dnp no)
  (property "Reference" "#FLG01" (at 57.15 57.785 0) (hide yes) (show_name no) (do_not_autoplace no) (effects (font (size 1.27 1.27))))
  (property "Value" "PWR_FLAG" (at 57.15 55.626 0) (show_name no) (do_not_autoplace no) (effects (font (size 1.27 1.27))))
  (property "Footprint" "" (at 57.15 59.69 0) (hide yes) (show_name no) (do_not_autoplace no) (effects (font (size 1.27 1.27))))
  (property "Datasheet" "" (at 57.15 59.69 0) (hide yes) (show_name no) (do_not_autoplace no) (effects (font (size 1.27 1.27))))
  (property "Description" "Special symbol for telling ERC where power comes from" (at 57.15 59.69 0) (hide yes) (show_name no) (do_not_autoplace no) (effects (font (size 1.27 1.27))))
  (pin "1"))
 (symbol
  (lib_id "power:PWR_FLAG")
  (at 151.13 63.5 0)
  (unit 1)
  (body_style 1)
  (exclude_from_sim no)
  (in_bom yes)
  (on_board yes)
  (in_pos_files yes)
  (dnp no)
  (fields_autoplaced yes)
  (property "Reference" "#FLG02" (at 151.13 61.595 0) (hide yes) (show_name no) (do_not_autoplace no) (effects (font (size 1.27 1.27))))
  (property "Value" "PWR_FLAG" (at 151.13 58.42 0) (show_name no) (do_not_autoplace no) (effects (font (size 1.27 1.27))))
  (property "Footprint" "" (at 151.13 63.5 0) (hide yes) (show_name no) (do_not_autoplace no) (effects (font (size 1.27 1.27))))
  (property "Datasheet" "" (at 151.13 63.5 0) (hide yes) (show_name no) (do_not_autoplace no) (effects (font (size 1.27 1.27))))
  (property "Description" "Special symbol for telling ERC where power comes from" (at 151.13 63.5 0) (hide yes) (show_name no) (do_not_autoplace no) (effects (font (size 1.27 1.27))))
  (pin "1"))
 (symbol
  (lib_id "power:PWR_FLAG")
  (at 116.84 80.01 270)
  (unit 1)
  (body_style 1)
  (exclude_from_sim no)
  (in_bom yes)
  (on_board yes)
  (in_pos_files yes)
  (dnp no)
  (fields_autoplaced yes)
  (property "Reference" "#FLG03" (at 118.745 80.01 0) (hide yes) (show_name no) (do_not_autoplace no) (effects (font (size 1.27 1.27))))
  (property "Value" "PWR_FLAG" (at 120.65 80.0099 90) (show_name no) (do_not_autoplace no) (effects (font (size 1.27 1.27)) (justify left)))
  (property "Footprint" "" (at 116.84 80.01 0) (hide yes) (show_name no) (do_not_autoplace no) (effects (font (size 1.27 1.27))))
  (property "Datasheet" "" (at 116.84 80.01 0) (hide yes) (show_name no) (do_not_autoplace no) (effects (font (size 1.27 1.27))))
  (property "Description" "Special symbol for telling ERC where power comes from" (at 116.84 80.01 0) (hide yes) (show_name no) (do_not_autoplace no) (effects (font (size 1.27 1.27))))
  (pin "1"))
 (symbol
  (lib_id "Device:L")
  (at 135.89 66.04 90)
  (unit 1)
  (body_style 1)
  (exclude_from_sim no)
  (in_bom yes)
  (on_board yes)
  (in_pos_files yes)
  (dnp no)
  (property "Reference" "L1" (at 135.89 62.23 90) (show_name no) (do_not_autoplace no) (effects (font (size 1.27 1.27))))
  (property "Value" "33uH" (at 135.89 64.262 90) (show_name no) (do_not_autoplace no) (effects (font (size 1.27 1.27))))
  (property "Footprint" "" (at 135.89 66.04 0) (hide yes) (show_name no) (do_not_autoplace no) (effects (font (size 1.27 1.27))))
  (property "Datasheet" "" (at 135.89 66.04 0) (hide yes) (show_name no) (do_not_autoplace no) (effects (font (size 1.27 1.27))))
  (property "Description" "Inductor" (at 135.89 66.04 0) (hide yes) (show_name no) (do_not_autoplace no) (effects (font (size 1.27 1.27))))
  (pin "1")
  (pin "2")))
